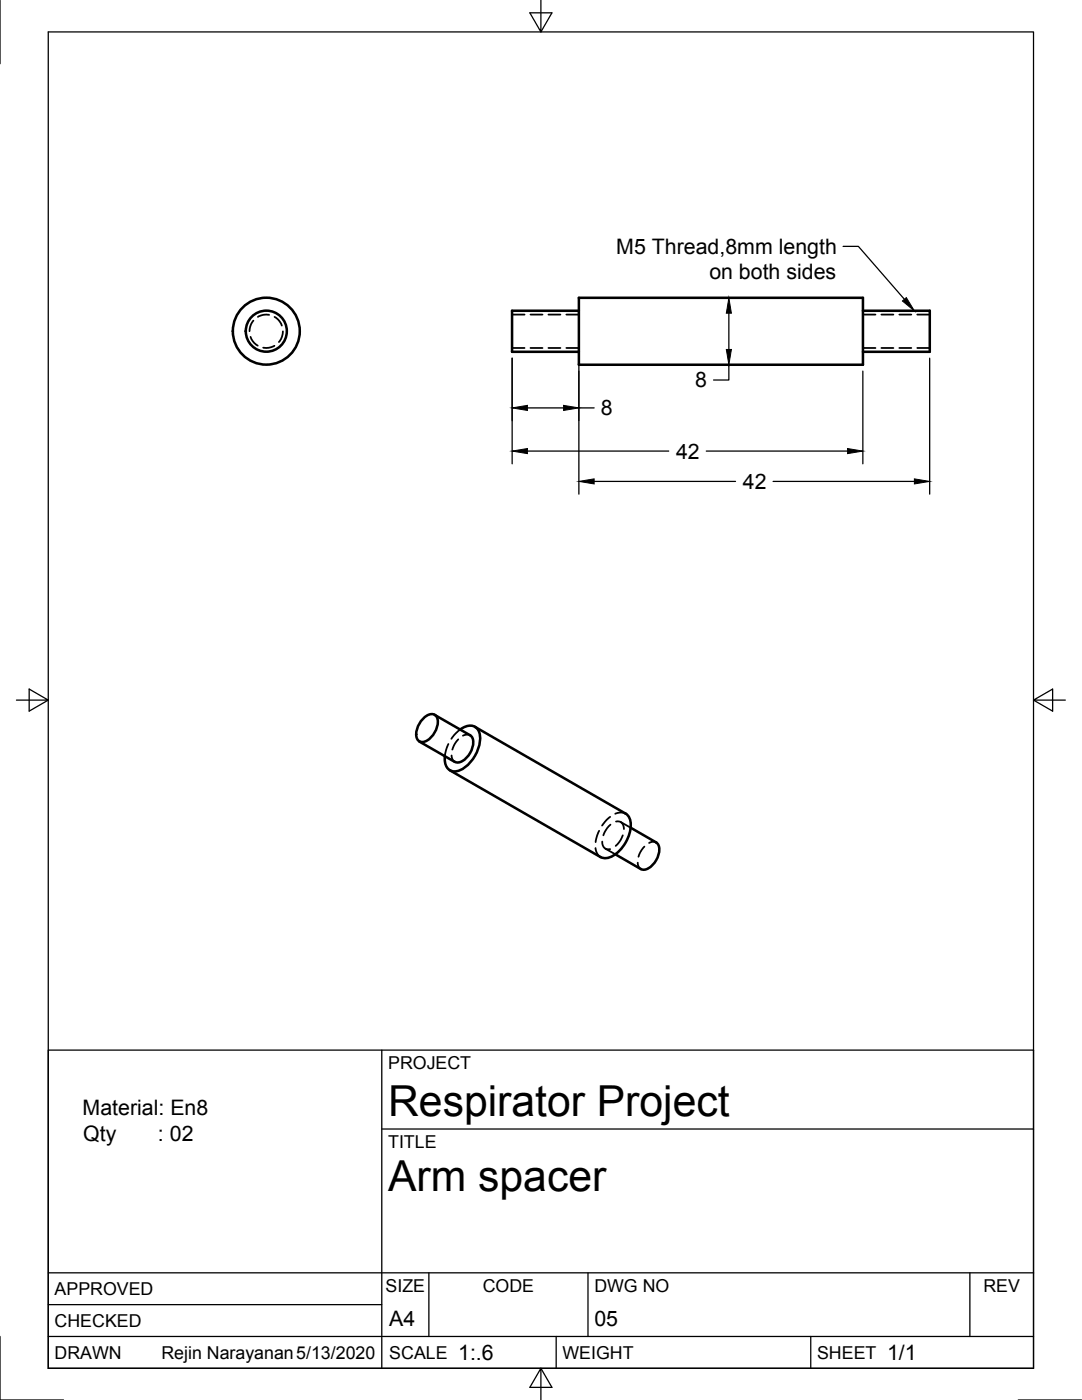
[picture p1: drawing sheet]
<svg xmlns="http://www.w3.org/2000/svg" width="216mm" height="279mm" viewBox="0 0 216 279" stroke-linecap="round" stroke-linejoin="round" font-family="sans-serif">
<!-- layer: Visible -->
<g fill="none" stroke="#000" stroke-width=".51">
<path d="M115.5 59.4h56.7v13.4h-56.7zM115.5 62h-13.3v8.2h13.3M172.2 62h13.3v8.2h-13.3M84.3 143.6a2.34 2.34 0 0 1 2.4-1 2.59 2.59 0 0 1 .2 3.3 3.5 3.5 0 0 1-2.8 2.2 1.33 1.33 0 0 1-1.1-1.6 4.7 4.7 0 0 1 1.3-2.9zM86.7 142.7l7.1 4a2.34 2.34 0 0 1 .3 2.9 3.7 3.7 0 0 1-3 2.6l-7.4-4.2M91.8 145.6a2.36 2.36 0 0 1 3.7 .1 6.3 6.3 0 0 1-1.6 6.4 4.2 4.2 0 0 1-3.7 1.8 2.51 2.51 0 0 1-1.4-3M94.8 145.1l30 17.3a3.4 3.4 0 0 1 .8 3.9 6.7 6.7 0 0 1-4.6 5l-1.2-.3-30-17.3M125.8 165.2l5.1 2.9a2.34 2.34 0 0 1 .3 2.9 3.7 3.7 0 0 1-2.9 2.6l-5.5-3.1"/>
<circle cx="53.1" cy="66.1" r="4.1"/>
<circle cx="53.1" cy="66.1" r="6.7"/>
</g>
<!-- layer: Hidden -->
<g fill="none" stroke="#000" stroke-width=".36">
<path d="M50 67.2a3.1 3.1 0 0 0 1.4 1.8M50.6 64l-.2 .2a3.5 3.5 0 0 0-.6 1.9M53.7 62.8h-.1a3.2 3.2 0 0 0-2.1 .4M54.8 69l-.2 .1a3.3 3.3 0 0 1-2.1 .3M54.8 63.2l.3 .2a3.2 3.2 0 0 1 1.1 1.6M56.5 66.1a3.3 3.3 0 0 1-.9 2.2M102.2 62.8h2.5M102.2 69.4h2.5M105.9 62.8h2.3M105.9 69.4h2.3M109.4 62.8h2.4M109.4 69.4h2.4"/>
<path d="M113 62.8h2.5M113 69.4h2.5M172.2 62.8h2.5M172.2 69.4h2.5M175.9 62.8h2.4M175.9 69.4h2.4M179.5 62.8h2.3M179.5 69.4h2.3M183 62.8h2.5M183 69.4h2.5M89.5 148.5l-.5 1.3-.2 1.1M90.1 150.8l.2 .8 .4 .4"/>
<path d="M91.4 147.6l-.6 .7-.5 1.3M91.8 145.6l-1.2 1.1-.5 .7M93.8 146.7l-.6-.1-.8 .2M118.8 169.2l.3 1 .7 .8M119.5 165.8l-.3 .9-.3 1.4M120.2 168a1.27 1.27 0 0 0 1.6 1.5M120.8 169.4l2 1.1M121.8 163l-.7 .6-1 1.2M121.8 164.6l-.7 .7-.7 1.4M122.9 164a1.29 1.29 0 0 1 1.6 1.5M123.9 164.1l1.9 1.1M124.3 166.7l-.5 1-.9 1.1"/>
<path d="M124.8 162.4l-1.1-.2-.9 .2M127.3 172.2l.2 .8 .4 .4M128.6 169l-.9 1.1-.3 .9M130.9 168.1a1.38 1.38 0 0 0-1.4 .1"/>
</g>
<!-- layer: Border -->
<path d="M0 0v12.7M9.6 6.4h196.6v266.7h-196.6zM107.9 0v6.4l-2.2-3.8h4.4l-2.2 3.8M3.3 139.7h6.3l-3.8-2.2v4.4l3.8-2.2M206.2 139.7l3.8 2.2v-4.4l-3.8 2.2h6.4M0 266.7v12.7h12.7M107.9 273.1l2.2 3.8h-4.4l2.2-3.8v6.3M203.2 279.4h12.7" fill="none" stroke="#000" stroke-width=".25"/>
<!-- layer: Titleblock -->
<path d="M9.6 209.6h196.6v63.5h-196.6zM76.2 209.6v63.5M76.2 225.3h130M9.6 254h196.6M85.6 254v12.7M117.3 254v12.7M193.5 254v12.7M9.6 266.7h196.6M9.6 260.4h66.6M111 266.7v6.4M161.8 266.7v6.4" fill="none" stroke="#000" stroke-width=".25"/>
<!-- layer: Dimensions -->
<g fill="none" stroke="#000" stroke-width=".25">
<path d="M116.8 59.5h31.2M102.2 71.5v21.1M115.5 60.7v37.9M116.8 72.8h31.2M145.4 72.8v3h-3M145.4 62.5v7.2M172.2 74.1v18.5M185.5 71.5v27.1M105.2 90h28.2M105.2 81.4h7.3M115.5 81.4h3.1M118.6 96.1h28.2"/>
<path d="M140.9 90h28.2M154.3 96.1h28.2"/>
</g>
<path d="M145.4 59.5l.5 3h-1zM144.9 69.7h1l-.5 3.1zM102.2 90l3-.5v1zM102.2 81.4l3-.5v1zM112.5 80.9l3 .5-3 .5zM115.5 96.1l3.1-.5v1zM169.1 89.5l3.1 .5-3.1 .5zM182.5 95.6l3 .5-3 .5z" fill="#000" stroke="#000" stroke-width=".2"/>
<!-- layer: Annotations -->
<path d="M180.1 60.1l.7-.7 1.7 2.6z" fill="#000" stroke="#000" stroke-width=".2"/>
<path d="M168.2 49.2h3.1l9.2 10.5" fill="none" stroke="#000" stroke-width=".25"/>
<g font-size="8.5">
<text x="77.4" y="222.8">Respirator Project</text>
<text x="77.4" y="237.8">Arm spacer</text>
</g>
<g font-size="4.3">
<text x="123" y="50.7">M5 Thread,8mm length</text>
<text x="141.5" y="55.8">on both sides</text>
<text x="138.7" y="77.3">8</text>
<text x="119.9" y="82.9">8</text>
<text x="134.9" y="91.5">42</text>
<text x="148.2" y="97.6">42</text>
<text x="16.5" y="222.5">Material: En8</text>
<text x="16.6" y="227.7">Qty</text>
<text x="31.5" y="227.7">: 02</text>
<text x="77.7" y="264.5">A4</text>
<text x="118.6" y="264.5">05</text>
<text x="91.4" y="271.4">1:.6</text>
<text x="177" y="271.4">1/1</text>
</g>
<g font-size="3.5">
<text x="77.4" y="213.4">PROJECT</text>
<text x="77.4" y="229.1">TITLE</text>
<text x="76.9" y="257.8">SIZE</text>
<text x="96.3" y="257.8">CODE</text>
<text x="118.6" y="257.8">DWG NO</text>
<text x="196.2" y="257.8">REV</text>
<text x="10.9" y="258.5">APPROVED</text>
<text x="10.9" y="264.8">CHECKED</text>
<text x="10.9" y="271.2">DRAWN</text>
<text x="32.2" y="271.2">Rejin Narayanan5/13/2020</text>
<text x="77.7" y="271.2">SCALE</text>
<text x="112.2" y="271.2">WEIGHT</text>
<text x="163" y="271.2">SHEET</text>
</g>
</svg>
